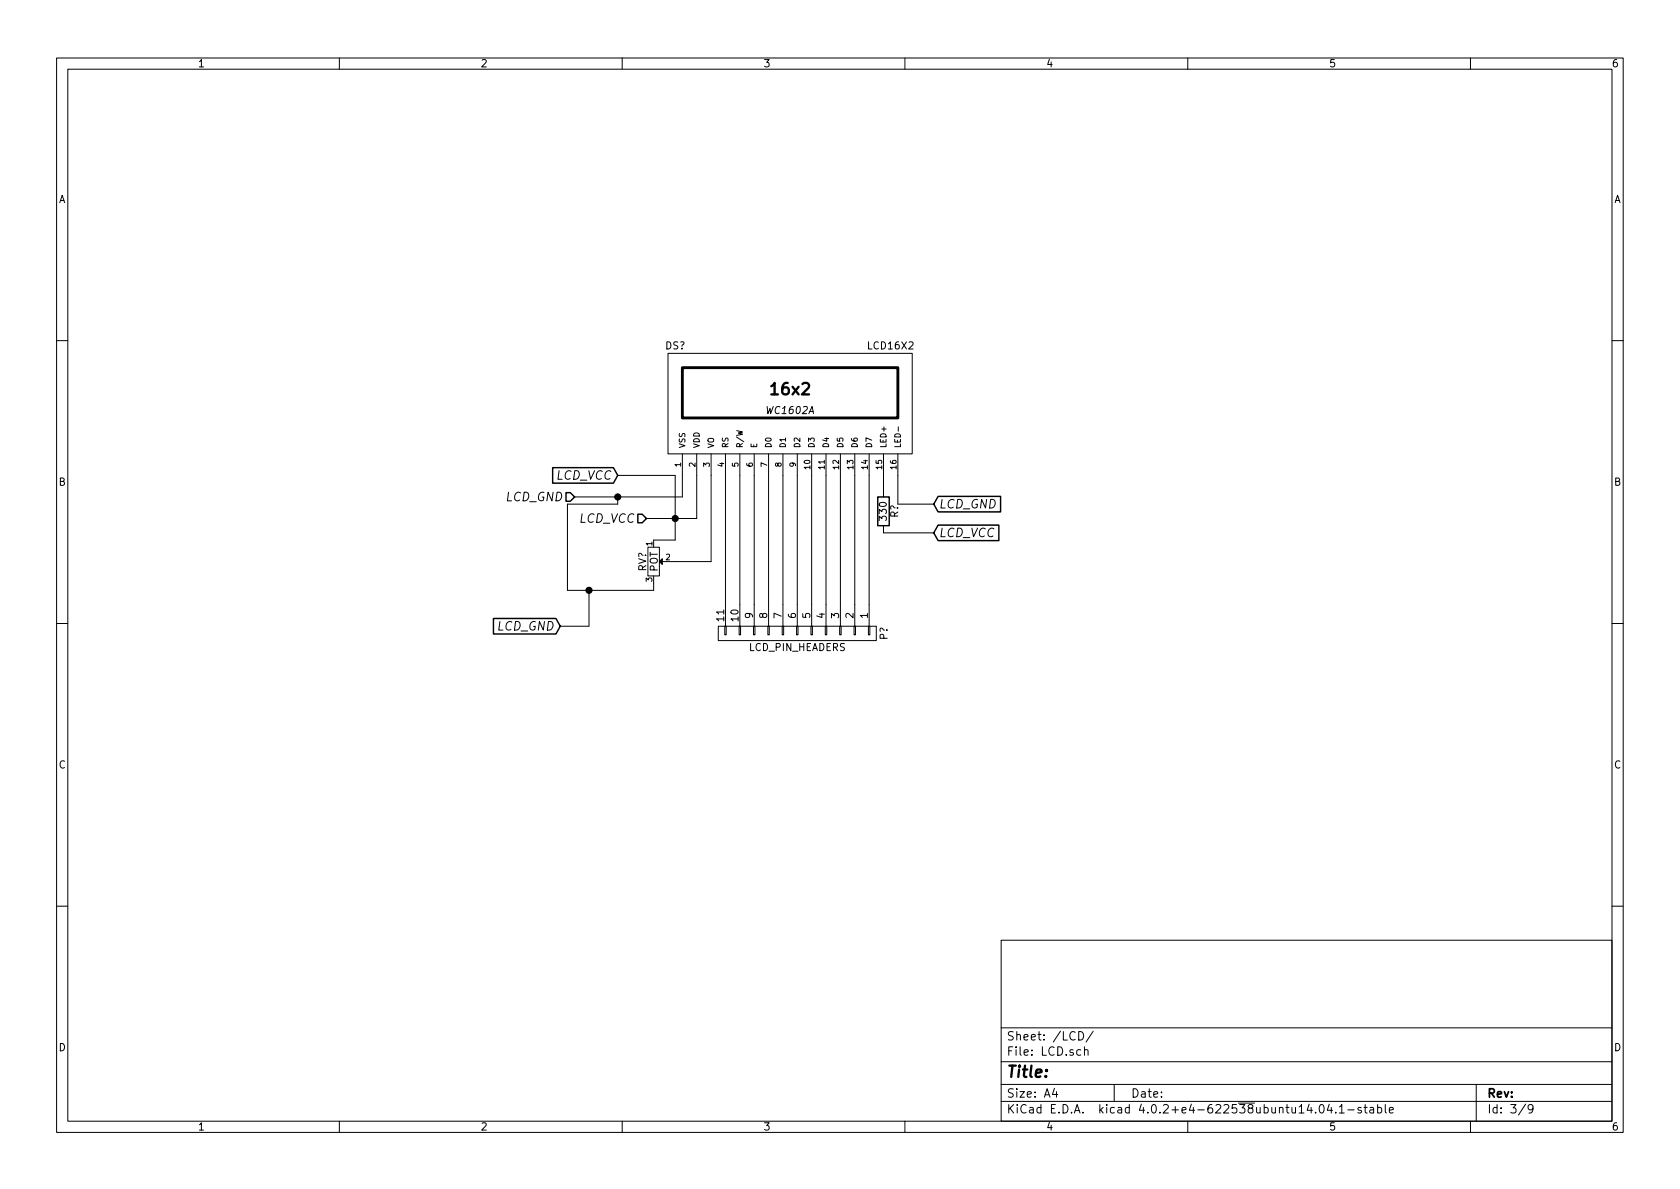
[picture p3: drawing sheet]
<svg xmlns="http://www.w3.org/2000/svg" width="297mm" height="210mm" viewBox="0 0 297 210" stroke-linecap="round" stroke-linejoin="round" font-family="sans-serif">
<g fill="none" stroke="#000" stroke-width=".18">
<path d="M10 10.3h277v189.9h-277zM12 12.2h273v186.1h-273zM60 10.3v1.9M110 10.3v1.9M160 10.3v1.9M210 10.3v1.9M260 10.3v1.9M10 60.2h2M118.1 62.5h43.2v17.8h-43.2zM158.8 75.5v.7M285 60.2h2M109.2 87.9v1.2h-8.9v15.3h15.3v-1.3"/>
<path d="M109.2 84.1h10.2v11.4h-3.8v1.3M114.6 96.8h2v5h-2zM120.6 80.3v7.6h-19M123.2 80.3v11.4h-8.9M125.7 80.3v19h-8.9M128.3 80.3v30.4M130.8 80.3v30.4M133.3 80.3v30.4M135.9 80.3v30.4M138.4 80.3v30.4M141 80.3v30.4M143.5 80.3v30.4"/>
<path d="M146 80.3v30.4M148.6 80.3v30.4M151.1 80.3v30.4M153.7 80.3v30.4M156.2 80.3v7.6M156.2 93v1.2h8.9M158.7 80.3v8.8h6.4M10 110.3h2M104.1 104.4v6.3h-5M127 110.7h27.9v2.6h-27.9zM128.1 110.7h.3v1.6h-.3zM130.7 110.7h.2v1.6h-.2z"/>
<path d="M133.2 110.7h.3v1.6h-.3zM135.8 110.7h.2v1.6h-.2zM138.3 110.7h.3v1.6h-.3zM140.8 110.7h.3v1.6h-.3zM143.4 110.7h.2v1.6h-.2zM145.9 110.7h.3v1.6h-.3zM148.5 110.7h.2v1.6h-.2zM151 110.7h.3v1.6h-.3zM153.5 110.7h.3v1.6h-.3zM285 110.3h2M10 160.2h2M177 166.3h108v32h-108z"/>
<path d="M285 160.2h2M60 198.3v1.9M110 198.3v1.9M160 198.3v1.9M177 194.8h108M177 191.8h108M177 187.8h108M177 181.8h108M186.4 192.5l-.3 1h.9M186.8 193v1M190.7 182.4a.76 .76 0 0 1 .9 .8 .76 .76 0 0 1-.9 .7zM191.7 185.7l.2-.1 .4 .1 .1 .9"/>
<path d="M191.7 185.1v1.5M193.3 182.3l-1.3 2M197 191.8v3M210 198.3v1.9M233.4 195.5l.2-.2a.81 .81 0 0 1 .6 .6 .81 .81 0 0 1-.3 .8l-.1 .1a.79 .79 0 0 1-.4-1.3zM235 195.2l-.3 1.1h.9M235.4 195.8v1M236.2 196.7v.1M236.8 195.8l.4-.5v1.5M236.8 196.8h.9M238.3 196.3h1.1M240.7 195.9a.37 .37 0 0 0-.6 .1l.1 .3 .5 .1v.1l-.2 .3-.4-.1"/>
<path d="M241.2 195.8h.5M241.4 195.3v1.3l.3 .2M242.2 195.9h.6l.1 .9M242.9 196.2l-.5 .1-.2 .2 .2 .3 .5-.1M243.6 195.9l.4-.1 .3 .3-.1 .6h-.6M243.6 195.3v1.5M244.9 195.3v1.3l.2 .2M245.6 196.3l.8-.1-.1-.3-.4-.1-.3 .2 .1 .7h.6M260 198.3v1.9M261 191.8v6.5M269.7 195.2l-1.2 2M271 196l-.2 .3h-.3l-.3-.3v-.4l.1-.2 .5-.1 .2 .2a1.19 1.19 0 0 1-.2 1.2l-.5 .1"/>
</g>
<path d="M120.6 65h38.1v8.9h-38.1z" fill="none" stroke="#000" stroke-width=".51"/>
<path d="M97.7 82.7h10.8l.7 1.4-.7 1.3h-10.8zM100.1 87.1h.7l.8 .8-.8 .7h-.7zM112.8 90.9h.7l.8 .8-.8 .8h-.7zM155.2 87.9h2v5.1h-2zM165.9 92.9h10.7v2.7h-10.7l-.8-1.4zM165.9 87.8h11v2.7h-11l-.8-1.4zM87.2 109.4h11.1l.8 1.3-.8 1.4h-11.1z" fill="none" stroke="#000" stroke-width=".25"/>
<g fill="#000" stroke="#000" stroke-width=".25">
<circle cx="109.2" cy="87.9" r=".51"/>
<circle cx="119.4" cy="91.7" r=".51"/>
<circle cx="104.1" cy="104.4" r=".51"/>
</g>
<path d="M117.1 98.8v1l-.5-.5z" fill="#000" stroke="#000" stroke-width=".18"/>
<g font-size="2.8">
<text x="136.6" y="69.8">16x2</text>
<text x="178" y="190.5">Title:</text>
</g>
<g font-size="2.1">
<text x="89.4" y="88.6">LCD_GND</text>
<text x="98.3" y="84.8">LCD_VCC</text>
<text x="166" y="89.9">LCD_GND</text>
<text x="102.3" y="92.5">LCD_VCC</text>
<text x="166" y="95">LCD_VCC</text>
<text x="87.9" y="111.5">LCD_GND</text>
<text x="178" y="184">Sheet: /LCD/</text>
<text x="178" y="186.7">File: LCD.sch</text>
<text x="178" y="196.9">KiCad E.D.A. kicad 4.0.2+e4-622538ubuntu14.04.1-stable</text>
<text x="178" y="194.1">Size: A4</text>
<text x="200" y="194.1">Date:</text>
<text x="263" y="194.1">Rev:</text>
<text x="263" y="196.9">Id: 3/9</text>
</g>
<g font-size="1.8">
<text x="35" y="11.9">1</text>
<text x="85" y="11.9">2</text>
<text x="135" y="11.9">3</text>
<text x="185" y="11.9">4</text>
<text x="235" y="11.9">5</text>
<text x="285" y="11.9">6</text>
<text x="10.4" y="35.9">A</text>
<text x="285.4" y="35.9">A</text>
<text x="117.6" y="61.8">DS?</text>
<text x="153.6" y="61.8">LCD16X2</text>
<text x="135.6" y="73.2">WC1602A</text>
<text x="10.4" y="85.9">B</text>
<text x="285.4" y="85.9">B</text>
<text x="156.8" y="91.9" transform="rotate(-90 156.8 91.9)">330</text>
<text x="158.8" y="91.6" transform="rotate(-90 158.8 91.6)">R?</text>
<text x="114.2" y="101.1" transform="rotate(-90 114.2 101.1)">RV?</text>
<text x="116.3" y="101.1" transform="rotate(-90 116.3 101.1)">POT</text>
<text x="128" y="109.8" transform="rotate(-90 128 109.8)">11</text>
<text x="130.6" y="109.8" transform="rotate(-90 130.6 109.8)">10</text>
<text x="133.1" y="109.3" transform="rotate(-90 133.1 109.3)">9</text>
<text x="135.6" y="109.3" transform="rotate(-90 135.6 109.3)">8</text>
<text x="138.2" y="109.3" transform="rotate(-90 138.2 109.3)">7</text>
<text x="140.7" y="109.3" transform="rotate(-90 140.7 109.3)">6</text>
<text x="143.3" y="109.3" transform="rotate(-90 143.3 109.3)">5</text>
<text x="145.8" y="109.3" transform="rotate(-90 145.8 109.3)">4</text>
<text x="148.3" y="109.3" transform="rotate(-90 148.3 109.3)">3</text>
<text x="150.9" y="109.3" transform="rotate(-90 150.9 109.3)">2</text>
<text x="153.4" y="109.3" transform="rotate(-90 153.4 109.3)">1</text>
<text x="156.9" y="113.1" transform="rotate(-90 156.9 113.1)">P?</text>
<text x="132.4" y="115.1">LCD_PIN_HEADERS</text>
<text x="10.4" y="135.9">C</text>
<text x="285.4" y="135.9">C</text>
<text x="10.4" y="185.9">D</text>
<text x="285.4" y="185.9">D</text>
<text x="35" y="199.9">1</text>
<text x="85" y="199.9">2</text>
<text x="135" y="199.9">3</text>
<text x="185" y="199.9">4</text>
<text x="235" y="199.9">5</text>
<text x="285" y="199.9">6</text>
</g>
<g font-size="1.4">
<text x="120.4" y="82.5" transform="rotate(-90 120.4 82.5)">1</text>
<text x="121.2" y="79.2" transform="rotate(-90 121.2 79.2)">VSS</text>
<text x="122.9" y="82.5" transform="rotate(-90 122.9 82.5)">2</text>
<text x="123.7" y="79.2" transform="rotate(-90 123.7 79.2)">VDD</text>
<text x="125.5" y="82.5" transform="rotate(-90 125.5 82.5)">3</text>
<text x="126.2" y="79.2" transform="rotate(-90 126.2 79.2)">VO</text>
<text x="128" y="82.5" transform="rotate(-90 128 82.5)">4</text>
<text x="128.8" y="79.2" transform="rotate(-90 128.8 79.2)">RS</text>
<text x="130.6" y="82.5" transform="rotate(-90 130.6 82.5)">5</text>
<text x="131.3" y="79.2" transform="rotate(-90 131.3 79.2)">R/W</text>
<text x="133.1" y="82.5" transform="rotate(-90 133.1 82.5)">6</text>
<text x="133.9" y="79.2" transform="rotate(-90 133.9 79.2)">E</text>
<text x="135.6" y="82.5" transform="rotate(-90 135.6 82.5)">7</text>
<text x="136.4" y="79.2" transform="rotate(-90 136.4 79.2)">D0</text>
<text x="138.2" y="82.5" transform="rotate(-90 138.2 82.5)">8</text>
<text x="138.9" y="79.2" transform="rotate(-90 138.9 79.2)">D1</text>
<text x="140.7" y="82.5" transform="rotate(-90 140.7 82.5)">9</text>
<text x="141.5" y="79.2" transform="rotate(-90 141.5 79.2)">D2</text>
<text x="143.3" y="83" transform="rotate(-90 143.3 83)">10</text>
<text x="144" y="79.2" transform="rotate(-90 144 79.2)">D3</text>
<text x="145.8" y="83" transform="rotate(-90 145.8 83)">11</text>
<text x="146.6" y="79.2" transform="rotate(-90 146.6 79.2)">D4</text>
<text x="148.3" y="83" transform="rotate(-90 148.3 83)">12</text>
<text x="149.1" y="79.2" transform="rotate(-90 149.1 79.2)">D5</text>
<text x="150.9" y="83" transform="rotate(-90 150.9 83)">13</text>
<text x="151.6" y="79.2" transform="rotate(-90 151.6 79.2)">D6</text>
<text x="153.4" y="83" transform="rotate(-90 153.4 83)">14</text>
<text x="154.2" y="79.2" transform="rotate(-90 154.2 79.2)">D7</text>
<text x="156" y="83" transform="rotate(-90 156 83)">15</text>
<text x="156.7" y="79.2" transform="rotate(-90 156.7 79.2)">LED+</text>
<text x="158.5" y="83" transform="rotate(-90 158.5 83)">16</text>
<text x="159.3" y="79.2" transform="rotate(-90 159.3 79.2)">LED-</text>
<text x="115.3" y="96.5" transform="rotate(-90 115.3 96.5)">1</text>
<text x="117.7" y="99.1">2</text>
<text x="115.3" y="102.9" transform="rotate(-90 115.3 102.9)">3</text>
</g>
</svg>
